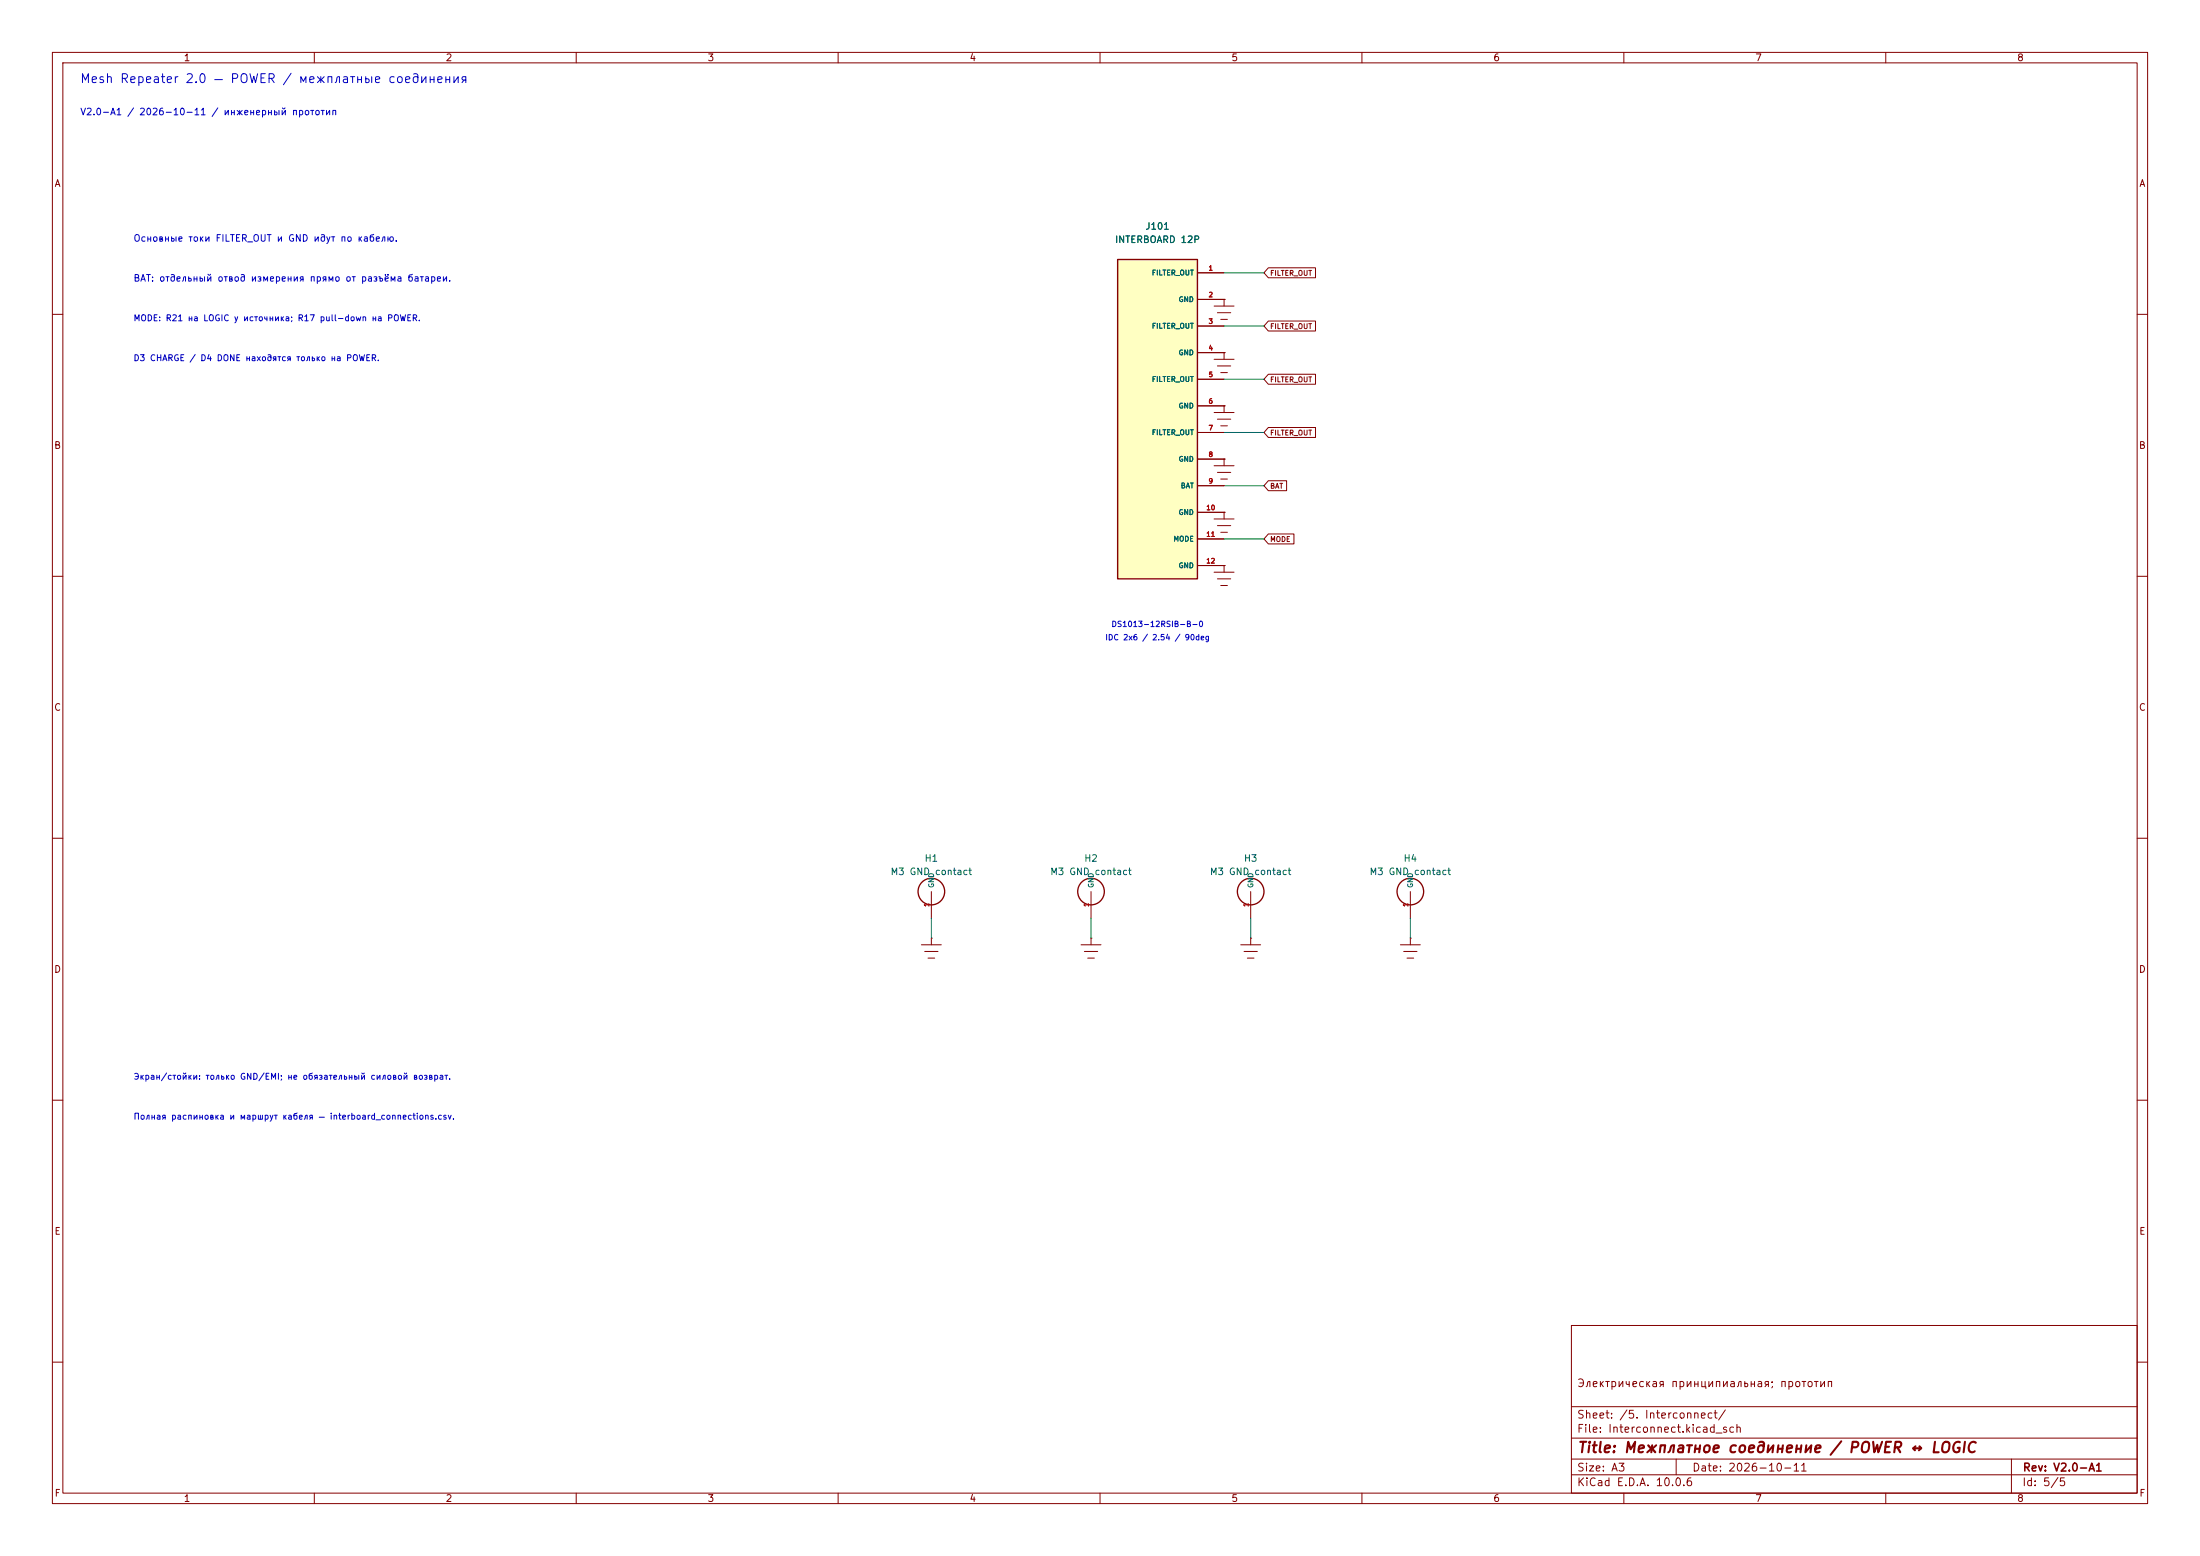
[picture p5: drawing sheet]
<svg xmlns="http://www.w3.org/2000/svg" width="420mm" height="297mm" viewBox="0 0 420 297" stroke-linecap="round" stroke-linejoin="round" font-family="sans-serif">
<g fill="none" stroke="#840000" stroke-width=".19">
<path d="M10 10h400v277h-400zM12 12h396v273h-396zM60 10v2M110 10v2M160 10v2M210 10v2M260 10v2M310 10v2M360 10v2M10 60h2M408 60h2M231.8 99.1h3.8"/>
<path d="M233.7 97.8h.1M233.7 97.8v1.3M10 110h2M231.8 109.2h3.8M232.4 100.3h2.5M232.4 110.5h2.5M233 101.6h1.3M233 111.8h1.3M233.7 108h.1M233.7 108v1.2M408 110h2M10 160h2"/>
<path d="M408 160h2M177.8 179.1h.1M177.8 170.2v5.1M177.8 179.1v1.2M208.3 179.1h.1M208.3 170.2v5.1M208.3 179.1v1.2M238.8 179.1h.1M238.8 170.2v5.1M238.8 179.1v1.2M269.2 179.1h.1M269.2 170.2v5.1"/>
<path d="M269.2 179.1v1.2M175.9 180.3h3.8M176.5 181.6h2.6M177.2 182.9h1.2M206.4 180.3h3.8M207 181.6h2.5M207.6 182.9h1.3M236.9 180.3h3.8M237.5 181.6h2.5M238.1 182.9h1.3M267.3 180.3h3.8M268 181.6h2.5"/>
<path d="M268.6 182.9h1.3M10 210h2M408 210h2M300 253h108v32h-108zM10 260h2M300 278.5h108M300 274.5h108M300 268.5h108M320 278.5v3M384 278.5v6.5M408 260h2M60 285v2"/>
<path d="M110 285v2M160 285v2M210 285v2M260 285v2M300 281.5h108M310 285v2M360 285v2"/>
</g>
<g fill="none" stroke="#840000" stroke-width=".25">
<circle cx="177.8" cy="170.2" r="2.54"/>
<circle cx="208.3" cy="170.2" r="2.54"/>
<circle cx="238.8" cy="170.2" r="2.54"/>
<circle cx="269.2" cy="170.2" r="2.54"/>
</g>
<path d="M213.4 49.5h15.2v61h-15.2z" fill="#ffffc2"/>
<path d="M213.4 49.5h15.2v61h-15.2z" fill="none" stroke="#840000" stroke-width=".25"/>
<g fill="none" stroke="#840000" stroke-width=".19">
<path d="M228.6 52.1h5.1M228.6 57.2h5.1M231.8 58.4h3.8M232.4 59.7h2.5M233.7 57.2h.1M233.7 57.2v1.2M242.1 51.1h9v1.9h-9l-.8-.9zM228.6 62.2h5.1M228.6 67.3h5.1M228.6 72.4h5.1M228.6 77.5h5.1M231.8 68.6h3.8"/>
<path d="M231.8 78.7h3.8M232.4 69.9h2.5M233 71.1h1.3M233 61h1.3M233.7 67.3h.1M233.7 77.5h.1M233.7 67.3v1.3M233.7 77.5v1.2M242.1 61.3h9v1.9h-9l-.8-1zM242.1 71.4h9v1.9h-9l-.8-.9zM228.6 82.6h5.1M228.6 87.6h5.1"/>
<path d="M228.6 92.7h5.1M228.6 97.8h5.1M231.8 88.9h3.8M232.4 90.2h2.5M232.4 80h2.5M233 91.4h1.3M233 81.3h1.3M233.7 87.6h.1M233.7 97.8h.1M233.7 87.6v1.3M242.1 81.6h9v1.9h-9l-.8-.9zM242.1 91.8h3.5v1.9h-3.5l-.8-1z"/>
<path d="M228.6 102.9h5.1M228.6 108h5.1M233.7 108h.1M242.1 101.9h4.9v1.9h-4.9l-.8-.9z"/>
</g>
<path d="M233.7 52.1h7.6M233.7 72.4h7.6M233.7 62.2h7.6M233.7 82.6h7.6M233.7 92.7h7.6M233.7 102.9h7.6M177.8 175.3v3.8M208.3 175.3v3.8M238.8 175.3v3.8M269.2 175.3v3.8" fill="none" stroke="#009600" stroke-width=".19"/>
<text font-size="2" fill="#840000" x="301" y="277.8">Title: Межплатное соединение / POWER ↔ LOGIC</text>
<text font-size="1.7" fill="#0000c2" x="15.2" y="16.3">Mesh Repeater 2.0 — POWER / межплатные соединения</text>
<g font-size="1.5" fill="#840000">
<text x="300.9" y="265.1">Электрическая принципиальная; прототип</text>
<text x="300.9" y="273.8">File: Interconnect.kicad_sch</text>
<text x="300.9" y="271.1">Sheet: /5. Interconnect/</text>
<text x="300.9" y="281.2">Size: A3</text>
<text x="322.9" y="281.2">Date: 2026-10-11</text>
<text x="386" y="281.2">Rev: V2.0-A1</text>
<text x="300.9" y="284">KiCad E.D.A. 10.0.6</text>
<text x="385.9" y="284">Id: 5/5</text>
</g>
<g font-size="1.3" fill="#840000">
<text x="35" y="12">1</text>
<text x="85" y="12">2</text>
<text x="135" y="12">3</text>
<text x="185" y="12">4</text>
<text x="235" y="12">5</text>
<text x="285" y="12">6</text>
<text x="335" y="12">7</text>
<text x="385" y="12">8</text>
<text x="10.3" y="36">A</text>
<text x="408.3" y="36">A</text>
<text x="10.2" y="86">B</text>
<text x="408.2" y="86">B</text>
<text x="10.2" y="136">C</text>
<text x="408.2" y="136">C</text>
<text x="10.2" y="186">D</text>
<text x="408.2" y="186">D</text>
<text x="10.3" y="236">E</text>
<text x="408.3" y="236">E</text>
<text x="10.3" y="286">F</text>
<text x="35" y="287">1</text>
<text x="85" y="287">2</text>
<text x="135" y="287">3</text>
<text x="185" y="287">4</text>
<text x="235" y="287">5</text>
<text x="285" y="287">6</text>
<text x="335" y="287">7</text>
<text x="385" y="287">8</text>
<text x="408.3" y="286">F</text>
</g>
<g font-size="1.3" fill="#0000c2">
<text x="15.2" y="22.3">V2.0-A1 / 2026-10-11 / инженерный прототип</text>
<text x="25.4" y="46.4">Основные токи FILTER_OUT и GND идут по кабелю.</text>
<text x="25.4" y="54.1">BAT: отдельный отвод измерения прямо от разъёма батареи.</text>
</g>
<g font-size="1.3" fill="#006464">
<text x="212.7" y="46.7">INTERBOARD 12P</text>
<text x="218.6" y="44.1">J101</text>
<text x="169.9" y="167.3">M3 GND contact</text>
<text x="176.4" y="164.8">H1</text>
<text x="200.4" y="167.3">M3 GND contact</text>
<text x="206.9" y="164.8">H2</text>
<text x="230.9" y="167.3">M3 GND contact</text>
<text x="237.4" y="164.8">H3</text>
<text x="261.3" y="167.3">M3 GND contact</text>
<text x="267.8" y="164.8">H4</text>
</g>
<g font-size="1.2" fill="#0000c2">
<text x="25.4" y="61.6">MODE: R21 на LOGIC у источника; R17 pull-down на POWER.</text>
<text x="25.4" y="69.2">D3 CHARGE / D4 DONE находятся только на POWER.</text>
<text x="25.4" y="206.4">Экран/стойки: только GND/EMI; не обязательный силовой возврат.</text>
<text x="25.4" y="214">Полная распиновка и маршрут кабеля — interboard_connections.csv.</text>
</g>
<g font-size="1.1" fill="#0000c2">
<text x="212.1" y="119.9">DS1013-12RSIB-B-0</text>
<text x="210.9" y="122.5">IDC 2x6 / 2.54 / 90deg</text>
</g>
<g font-size="1" fill="#006464">
<text x="219.8" y="52.8">FILTER_OUT</text>
<text x="224.9" y="57.9">GND</text>
<text x="219.8" y="62.9">FILTER_OUT</text>
<text x="224.9" y="68">GND</text>
<text x="219.8" y="73.1">FILTER_OUT</text>
<text x="219.8" y="83.3">FILTER_OUT</text>
<text x="224.9" y="78.2">GND</text>
<text x="224.9" y="88.3">GND</text>
<text x="225.3" y="93.4">BAT</text>
<text x="224.9" y="98.5">GND</text>
<text x="223.9" y="103.6">MODE</text>
<text x="224.9" y="108.7">GND</text>
<text x="178.5" y="169.6" transform="rotate(-90 178.5 169.6)">GND</text>
<text x="209" y="169.6" transform="rotate(-90 209 169.6)">GND</text>
<text x="239.5" y="169.6" transform="rotate(-90 239.5 169.6)">GND</text>
<text x="270" y="169.6" transform="rotate(-90 270 169.6)">GND</text>
</g>
<g font-size="1" fill="#840000">
<text x="242.4" y="52.9">FILTER_OUT</text>
<text x="242.4" y="63">FILTER_OUT</text>
<text x="242.4" y="73.2">FILTER_OUT</text>
<text x="242.4" y="83.3">FILTER_OUT</text>
<text x="242.4" y="93.5">BAT</text>
<text x="242.4" y="103.7">MODE</text>
</g>
<g font-size=".9" fill="#a90000">
<text x="230.6" y="51.9">1</text>
<text x="230.6" y="56.9">2</text>
<text x="230.6" y="62">3</text>
<text x="230.6" y="67.1">4</text>
<text x="230.6" y="72.2">5</text>
<text x="230.6" y="77.3">6</text>
<text x="230.6" y="82.3">7</text>
<text x="230.6" y="87.4">8</text>
<text x="230.6" y="92.5">9</text>
<text x="230.2" y="97.6">10</text>
<text x="230.2" y="102.7">11</text>
<text x="230.2" y="107.7">12</text>
<text x="177.6" y="173.2" transform="rotate(-90 177.6 173.2)">1</text>
<text x="208.1" y="173.2" transform="rotate(-90 208.1 173.2)">1</text>
<text x="238.6" y="173.2" transform="rotate(-90 238.6 173.2)">1</text>
<text x="269" y="173.2" transform="rotate(-90 269 173.2)">1</text>
</g>
</svg>
